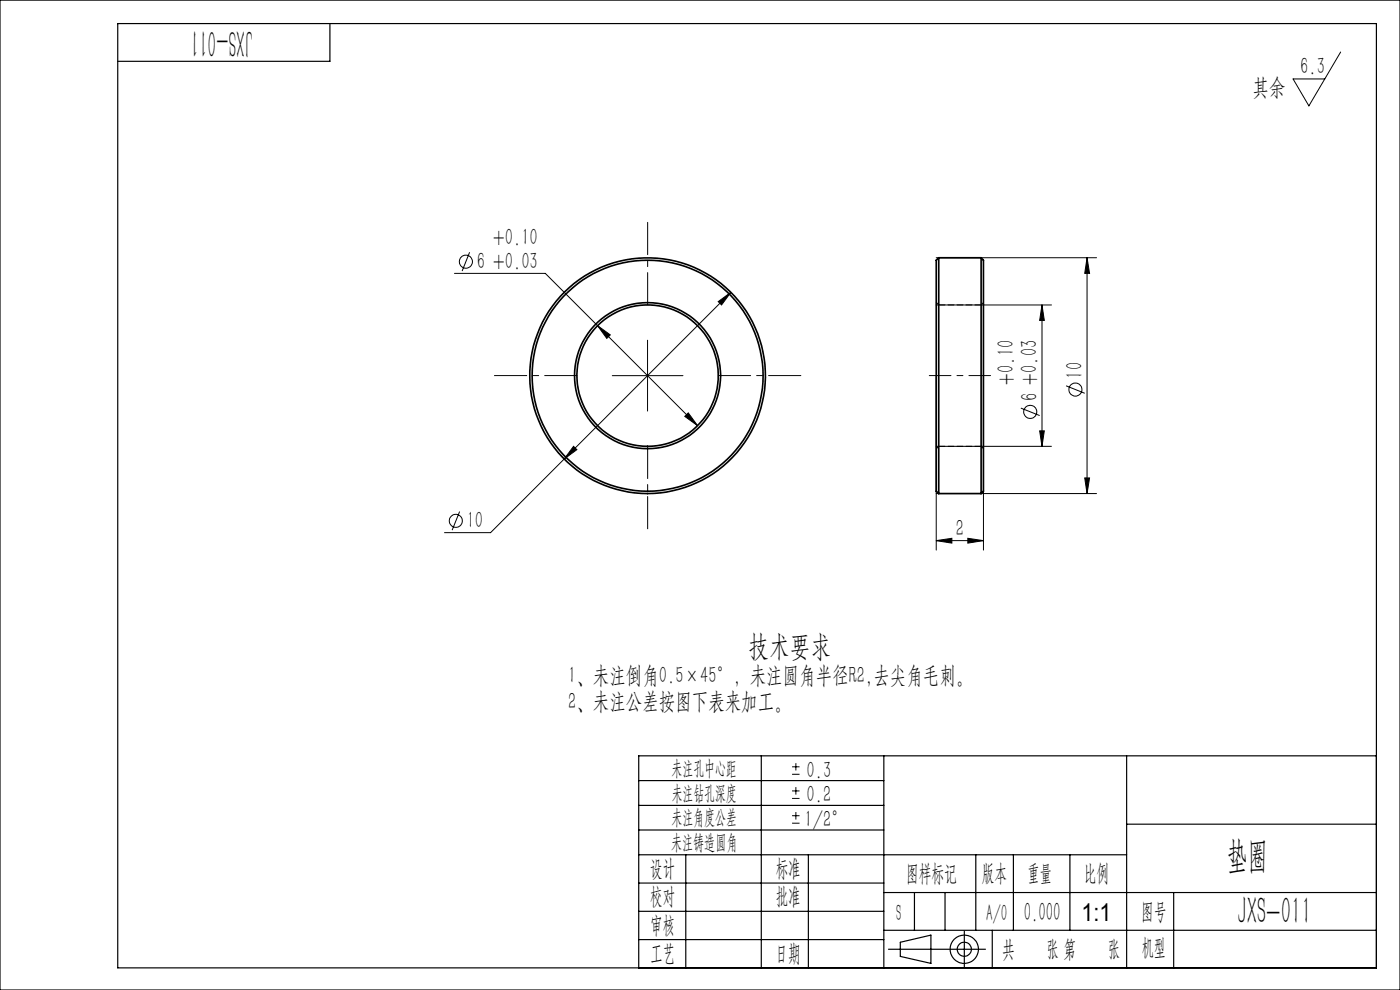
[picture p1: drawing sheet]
<svg xmlns="http://www.w3.org/2000/svg" width="297mm" height="210mm" viewBox="0 0 297 210" stroke-linecap="round" stroke-linejoin="round" font-family="sans-serif">
<g fill="none" stroke="#000" stroke-width=".21">
<path d="M284.4 11l-6.7 11.5-3.4-5.8h6.8M96.4 58h19.3l11.1 11.1M99.6 53.5l-1.6 4M198.6 54.7h34M230.6 54.7v50M230.6 54.7l.5 3.3h-1zM126.8 69.1l21.2 21.2M126.8 69.1l2.7 1.9-.8 .8zM129.9 79.7h15M137.4 72.2v15M152.4 64l2.6-2-1.9 2.7zM155 62l-50.9 51h-9.8"/>
<path d="M198.6 79.7v37M198.6 64.7h24.5M208.6 79.7v37M221.1 64.7l.4 3.3h-.9zM221.1 64.7v30M121.7 94.7l.7 .7-2.7 2zM145.3 88.3l.7-.7 2 2.7zM198.6 94.7h24.5M216.6 86.6l4 1.6M220.6 91.4h.9l-.4 3.3zM226.2 81.8l3.9 1.6M97.5 108.5l-1.6 4"/>
<path d="M198.6 114.7h10M198.6 114.7l3.3-.5v1zM198.6 104.7h34M205.3 114.2l3.3 .5-3.3 .5zM230.1 101.4h1l-.5 3.3zM168 164.2h1.6M168 162.7h1.6M168 169.4h1.6M168 167.8h1.6M168 174.6h1.6M168 173h1.6M168.8 161.9v1.5"/>
<path d="M168.8 167v1.5M168.8 172.3v1.5"/>
<circle cx="98.8" cy="55.5" r="1.39"/>
<circle cx="218.6" cy="87.4" r="1.39"/>
<circle cx="228.1" cy="82.6" r="1.39"/>
<circle cx="96.7" cy="110.5" r="1.38"/>
</g>
<g fill="none" stroke="#000" stroke-width=".25">
<path d="M0 0h297v210h-297zM25 5h267v200.3h-267zM70 5v8h-45M135.5 176.1h52M135.5 165.6h52M135.5 170.8h52M161.5 160.3v45M187.5 160.3v45M239 160.3v45M239 174.8h53M292 160.3h-156.5v45M135.5 181.3h103.5"/>
<path d="M135.5 199.3h52M135.5 193.3h52M135.5 187.3h52M145.5 181.3v24M171.5 181.3v24M187.5 189.3h104.5M187.5 197.3h104.5M191 199.9l6.5-1.5v6l-6.5-1.5zM194 189.3v8M200.5 189.3v8M204.6 197.5v7.7M207 181.3v16"/>
<path d="M210.5 197.3v8M215 181.3v16M227 181.3v16M249 189.3v16M188.5 201.4h20.6"/>
<circle cx="204.6" cy="201.4" r="3"/>
<circle cx="204.6" cy="201.4" r="1.49"/>
</g>
<path d="M122.4 79.7h-17.5M137.4 64.7v-17.5M152.4 79.7h17.5M137.4 94.7v17.5" fill="none" stroke="#000" stroke-width=".21" stroke-dasharray="30.5 1.3 1.3 1.3" stroke-dashoffset="23.6"/>
<path d="M197.1 79.7h13" fill="none" stroke="#000" stroke-width=".21" stroke-dasharray="30.5 1.3 1.3 1.3" stroke-dashoffset="25.9"/>
<g fill="#000">
<path d="M230.6 54.7l.5 3.3h-1zM230.1 101.4h1l-.5 3.3z"/>
<path d="M146 87.6l-.7 .7 2.7 2zM126.8 69.1l1.9 2.7 .8-.8zM152.4 64l.7 .7 1.9-2.7zM121.7 94.7l-2 2.7 2.7-2zM198.6 114.7l3.3-.5v1zM205.3 114.2l3.3 .5-3.3 .5z"/>
<path d="M220.6 91.4h.9l-.4 3.3zM221.1 64.7l.4 3.3h-.9z"/>
</g>
<g fill="none" stroke="#000" stroke-width=".35">
<path d="M199.1 54.7v50M199.1 54.7l-.5 .5v49l.5 .5M199.1 54.7h9M208.1 54.7v50M208.1 54.7l.5 .5v49l-.5 .5M199.1 104.7h9"/>
<circle cx="137.4" cy="79.7" r="25"/>
<circle cx="137.4" cy="79.7" r="15"/>
<circle cx="137.4" cy="79.7" r="24.5"/>
<circle cx="137.4" cy="79.7" r="15.5"/>
</g>
<path d="M199.1 64.7l-.5-.5M208.6 64.2l-.5 .5M198.6 95.2l.5-.5M208.1 94.7l.5 .5" fill="none" stroke="#000" stroke-width=".21" stroke-dasharray="1.3 .6" stroke-dashoffset=".4"/>
<path d="M208.1 64.7h-9M199.1 94.7h9" fill="none" stroke="#000" stroke-width=".21" stroke-dasharray="1.3 .6" stroke-dashoffset="-.1"/>
<g font-size="8.1">
<text x="53.6" y="6.3" transform="rotate(-180 53.6 6.3)">JXS-011</text>
<text x="260.2" y="184.2">垫圈</text>
<text x="262.5" y="196.1">JXS-011</text>
</g>
<text font-size="6.3" x="158.8" y="139.1">技术要求</text>
<text font-size="5.6" x="217.2" y="195.4">0.000</text>
<text font-size="5.2" x="229.5" y="195.4">1:1</text>
<g font-size="5">
<text x="275.8" y="15.7">6.3</text>
<text x="265.7" y="20.1">其余</text>
<text x="104.6" y="52">+0.10</text>
<text x="101.1" y="57">6 +0.03</text>
<text x="215.1" y="81.6" transform="rotate(-90 215.1 81.6)">+0.10</text>
<text x="229.6" y="80.3" transform="rotate(-90 229.6 80.3)">10</text>
<text x="220.1" y="85.1" transform="rotate(-90 220.1 85.1)">6 +0.03</text>
<text x="99" y="112">10</text>
<text x="202.8" y="113.7">2</text>
<text x="120.5" y="145">1、未注倒角0.5×45°，未注圆角半径R2,去尖角毛刺。</text>
<text x="120.5" y="150.5">2、未注公差按图下表来加工。</text>
<text x="171.1" y="165">0.3</text>
<text x="171.1" y="170.2">0.2</text>
<text x="170.7" y="175.4">1/2°</text>
<text x="138" y="185.9">设计</text>
<text x="164.6" y="185.9">标准</text>
<text x="137.9" y="191.8">校对</text>
<text x="164.6" y="191.8">批准</text>
<text x="192.2" y="187">图样标记</text>
<text x="208.3" y="187">版本</text>
<text x="218" y="187">重量</text>
<text x="229.9" y="187">比例</text>
<text x="138" y="197.9">审核</text>
<text x="190.1" y="195.4">S</text>
<text x="209.2" y="195.4">A/0</text>
<text x="242.1" y="194.9">图号</text>
<text x="138" y="203.9">工艺</text>
<text x="164.5" y="203.9">日期</text>
<text x="212.6" y="202.9">共</text>
<text x="222" y="202.9">张 第</text>
<text x="235" y="202.9">张</text>
<text x="242.2" y="202.6">机型</text>
</g>
<g font-size="4.4">
<text x="142.5" y="164.4">未注孔中心距</text>
<text x="142.5" y="169.6">未注钻孔深度</text>
<text x="142.4" y="174.8">未注角度公差</text>
<text x="142.4" y="180.1">未注铸造圆角</text>
</g>
</svg>
